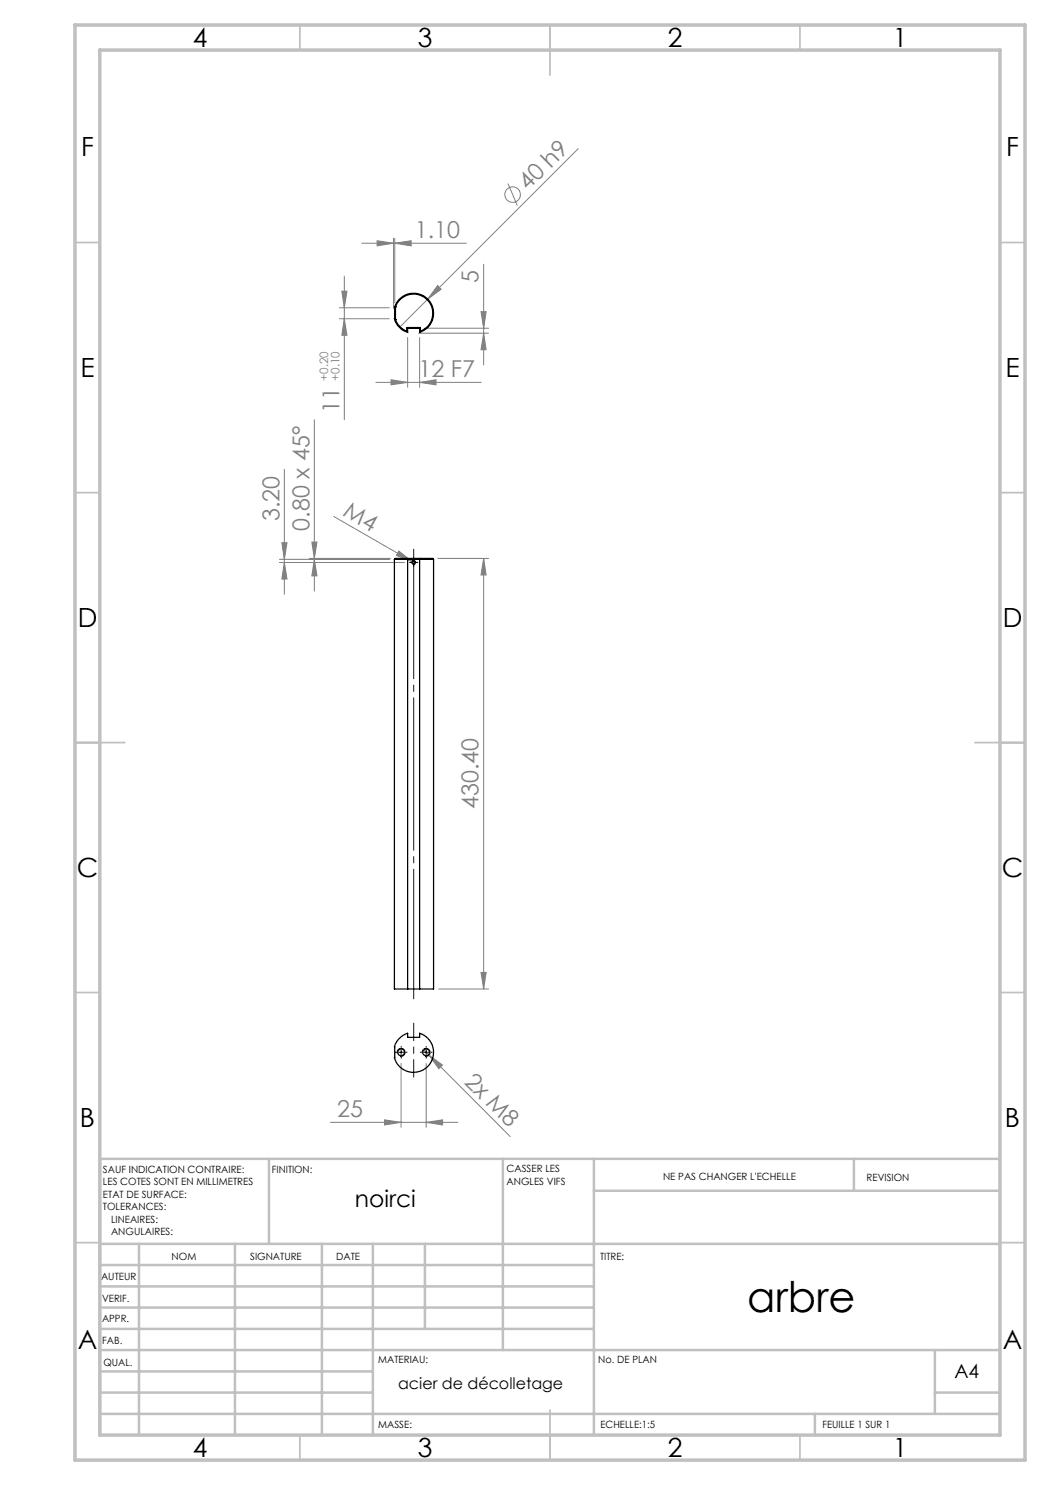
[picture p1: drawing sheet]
<svg xmlns="http://www.w3.org/2000/svg" width="210mm" height="297mm" viewBox="0 0 210 297" stroke-linecap="round" stroke-linejoin="round" font-family="sans-serif">
<g fill="none" stroke="#808080" stroke-width=".2">
<path d="M101.6 36.7l1.9 4.4M115.6 29.7l-35.7 35.8M68.4 58.2h1l-.5 3.4zM68.9 55.2v28.8M72.4 48.6h20.9M75.4 48.2l3.3 .4-3.3 .6zM78.7 47.7v14M79 48.6l3.2-.4v1zM79 47.7v12.9M87.5 57.1l.7 .8-2.7 1.9zM96.7 52.8v20.2M67.9 63.7h10"/>
<path d="M67.9 61.6h10M68.9 63.7l.5 3.4h-1zM75.2 76.5h21.1M78.2 75.9l3.3 .6-3.3 .5zM81.5 67.5v10M83.7 66.6h14M83.9 76.5l3.3-.6v1.1zM83.9 67.5v10M84.9 65.6h12.8M96.2 62.3h1l-.5 3.3zM96.7 66.6l.5 3.4h-1zM56.9 93.9v24.9"/>
<path d="M62.9 84v34.2M55.9 111.9h22M55.9 112.5h25M56.4 108.5h1l-.5 3.4zM56.9 112.5l.5 3.3h-1zM61.9 111.7h16.2M62.4 108.4h1l-.5 3.3zM62.9 111.9l.5 3.3h-1zM66.7 103.3l15.7 9M79.8 110.2l2.6 2.1-3.1-1.2zM82.4 112.3l.7 .4M87.6 111.7h10.1"/>
<path d="M96.7 111.7v86.1M96.7 111.7l.5 3.3h-1zM87.7 197.8h10M96.2 194.5h1l-.5 3.3zM80.2 212.7v12.8M84.7 209.9l1.1 1.1M85.2 212.7v12.8M85.8 211l2.7 2-.7 .7zM85.8 211l16.3 16.3M66.1 224.5h25.5M76.9 224l3.3 .5-3.3 .5zM85.2 224.5l3.3-.5v1z"/>
<circle cx="102.5" cy="38.9" r="1.57"/>
</g>
<path d="M82.2 112.5h1M82.3 112.6a.4 .4 0 0 1 .4-.5 .4 .4 0 0 1 .4 .4 .4 .4 0 0 1-.5 .4M82.7 112v1M79.4 210.7a.8 .8 0 0 1 .7-1 .8 .8 0 0 1 .9 .8 .8 .8 0 0 1-1 .7M79.7 210.5h1M80.2 210v1M84.5 210.7a.79 .79 0 0 1 .7-1 .79 .79 0 0 1 .8 .8 .79 .79 0 0 1-1 .7M84.7 210.5h1M85.2 210v1" fill="none" stroke="#000" stroke-width=".2"/>
<path d="M82.2 112.5h-.3M82.7 112v-.3M82.7 113v.3M83.2 112.5h.4M79.2 210.5h-.1M80.2 209.5v-.2M80.2 211.5v.1M81.2 210.5h.2M84.2 210.5h-.1M85.2 209.5v-.2M85.2 211.5v.1M86.2 210.5h.2" fill="none" stroke="#000" stroke-width=".2" stroke-dasharray="30.5 1.3 1.3 1.3"/>
<path d="M82.7 109.8v90" fill="none" stroke="#000" stroke-width=".2" stroke-dasharray="30.5 1.3 1.3 1.3" stroke-dashoffset="4.6"/>
<path d="M82.7 215.4v-10.8" fill="none" stroke="#000" stroke-width=".2" stroke-dasharray="30.5 1.3 1.3 1.3" stroke-dashoffset="27"/>
<g fill="none" stroke="#c0c0c0" stroke-width=".35">
<path d="M60 5v5M110 5v10M160 5v5M15 48.5h5M200 48.5h5M15 98.5h5M200 98.5h5M15 148.5h10M195 148.5h10M15 198.5h5M200 198.5h5M15 248.5h5"/>
<path d="M200 248.5h5M60 287v5M110 282v10M160 287v5"/>
</g>
<g fill="none" stroke="#c0c0c0" stroke-width=".5">
<path d="M53.8 231.8v17M100.6 231.8v38.2M118.8 231.8v55.2M118.8 238.2h81.2M170.8 231.8v6.4M200 231.8h-180v55.2M20 248.8h180M20 257.3h98.8M20 253h98.8M27.8 248.8v38.2M47 248.8v38.2M64.4 248.8v38.2"/>
<path d="M74.6 248.8v38.2M85 248.8v17M20 265.8h98.8M20 261.5h98.8M20 278.5h54.6M20 274.3h54.6M20 270h180M187 278.5h13M187 270v12.8M20 282.8h180M163 282.8v4.2"/>
</g>
<path d="M15 5h190v287h-190zM20 10h180v277h-180z" fill="none" stroke="#c0c0c0" stroke-width=".7"/>
<g fill="#808080">
<path d="M79.8 110.2l2.6 2.1-3.1-1.2z"/>
<path d="M87.5 57.1l.7 .8-2.7 1.9z"/>
<path d="M85.8 211l2.7 2-.7 .7z"/>
<path d="M83.9 76.5l3.3-.6v1.1zM78.2 75.9l3.3 .6-3.3 .5zM79 48.6l3.2-.4v1zM75.4 48.2l3.3 .4-3.3 .6zM85.2 224.5l3.3-.5v1zM76.9 224l3.3 .5-3.3 .5z"/>
<path d="M62.9 111.9l.5 3.3h-1zM62.4 108.4h1l-.5 3.3zM56.9 112.5l.5 3.3h-1zM56.4 108.5h1l-.5 3.4z"/>
<path d="M68.9 63.7l.5 3.4h-1zM68.4 58.2h1l-.5 3.4z"/>
<path d="M96.7 111.7l.5 3.3h-1zM96.2 194.5h1l-.5 3.3zM96.2 62.3h1l-.5 3.3zM96.7 66.6l.5 3.4h-1z"/>
</g>
<g fill="none" stroke="#000" stroke-width=".25">
<path d="M78.9 61.6a4 4 0 0 1 6.6-1.8 4 4 0 0 1-1.6 6.7M78.9 63.7a4 4 0 0 0 2.6 2.8M78.9 61.6h.1M78.9 63.7l.2 .2M78.9 63.7h.1M79 63.7l.1 .2M79 61.6v2.1M79.1 61.4h.1M79.1 61.4a3.8 3.8 0 0 1 6.3-1.5 3.8 3.8 0 0 1-1.3 6.3M79.1 63.9a3.9 3.9 0 0 0 2.3 2.3M79.1 63.9h.1M79.1 61.4v2.5"/>
<path d="M79.1 61.4l-.2 .2M79.1 61.4l-.1 .2M81.4 65.5h2.7M81.4 65.5v.7M81.4 66.2l.1 .3M81.4 65.5l.1 .1M81.5 65.6v.9M81.5 65.6h2.4M83.9 65.6v.9M84.1 65.5v.7M84.1 66.2l-.2 .3M84.1 65.5l-.2 .1"/>
<path d="M78.9 111.9v85.9h2.6M78.9 111.9h2.6M81.4 111.7h-2.3l-.2 .2M81.4 111.7l.1 .2M81.4 111.7h2.7M81.5 111.9v85.9M81.5 111.9h2.4M83.9 111.9h2.8M83.9 111.9v85.9M84.1 111.7h1.2a1.59 1.59 0 0 1 1.4 .2M84.1 111.7l-.2 .2M86.7 111.9v85.9h-2.8"/>
<path d="M81.5 197.8h2.4M79.9 207.7l.7-.6 .9-.4v.8h2.4v-.8a4 4 0 0 1 1.6 6.6 4 4 0 0 1-6.6-1.7v-2.2l.4-.9z"/>
<circle cx="82.7" cy="112.5" r=".34"/>
<circle cx="80.2" cy="210.5" r=".68"/>
<circle cx="85.2" cy="210.5" r=".68"/>
</g>
<text font-size="8.5" x="149.4" y="262.4">arbre</text>
<g font-size="5.3">
<text x="38.5" y="9.5">4</text>
<text x="83.5" y="9.5">3</text>
<text x="133.6" y="9.5">2</text>
<text x="178.6" y="9.5">1</text>
<text x="16.2" y="31.2">F</text>
<text x="201.2" y="31.2">F</text>
<text x="16.1" y="75.5">E</text>
<text x="201.1" y="75.5">E</text>
<text x="15.5" y="125.5">D</text>
<text x="200.5" y="125.5">D</text>
<text x="15.4" y="175.5">C</text>
<text x="200.4" y="175.5">C</text>
<text x="16" y="225.5">B</text>
<text x="201" y="225.5">B</text>
<text x="15.5" y="269.7">A</text>
<text x="200.5" y="269.7">A</text>
<text x="38.5" y="291.5">4</text>
<text x="83.5" y="291.5">3</text>
<text x="133.6" y="291.5">2</text>
<text x="178.6" y="291.5">1</text>
</g>
<g font-size="4.7" fill="#808080">
<text x="105.6" y="38.3" transform="rotate(-45 105.6 38.3)">40 h9</text>
<text x="83" y="47.6">1.10</text>
<text x="95.7" y="56.7" transform="rotate(-90 95.7 56.7)">5</text>
<text x="83.7" y="75.4">12 F7</text>
<text x="67.9" y="82.7" transform="rotate(-90 67.9 82.7)">11</text>
<text x="55.9" y="104.2" transform="rotate(-90 55.9 104.2)">3.20</text>
<text x="61.9" y="106.1" transform="rotate(-90 61.9 106.1)">0.80 x 45°</text>
<text x="68.4" y="103.1" transform="rotate(30 68.4 103.1)">M4</text>
<text x="95.7" y="161.8" transform="rotate(-90 95.7 161.8)">430.40</text>
<text x="92.7" y="216.5" transform="rotate(45 92.7 216.5)">2x M8</text>
<text x="67.4" y="223.4">25</text>
</g>
<text font-size="4.7" x="71" y="241.4">noirci</text>
<text font-size="3.9" x="190.9" y="275.5">A4</text>
<text font-size="3.2" x="79.6" y="277.9">acier de décolletage</text>
<g font-size="2.3" fill="#808080">
<text x="65.7" y="76.2" transform="rotate(-90 65.7 76.2)">+0.20</text>
<text x="67.9" y="76.2" transform="rotate(-90 67.9 76.2)">+0.10</text>
</g>
<g font-size="2">
<text x="20.6" y="234.6">SAUF INDICATION CONTRAIRE:</text>
<text x="20.6" y="237.1">LES COTES SONT EN MILLIMETRES</text>
<text x="20.6" y="239.6">ETAT DE SURFACE:</text>
<text x="54.4" y="234.6">FINITION:</text>
<text x="101.3" y="234.5">CASSER LES</text>
<text x="101.3" y="237">ANGLES VIFS</text>
<text x="132.6" y="236">NE PAS CHANGER L'ECHELLE</text>
<text x="173.3" y="236.2">REVISION</text>
<text x="20.6" y="242.1">TOLERANCES:</text>
<text x="22.2" y="244.6">LINEAIRES:</text>
<text x="22.2" y="247.1">ANGULAIRES:</text>
<text x="34.3" y="252">NOM</text>
<text x="50" y="251.9">SIGNATURE</text>
<text x="67.2" y="251.9">DATE</text>
<text x="120" y="251.9">TITRE:</text>
<text x="20.2" y="256.1">AUTEUR</text>
<text x="20.4" y="260.3">VERIF.</text>
<text x="20.4" y="264.4">APPR.</text>
<text x="20.5" y="268.8">FAB.</text>
<text x="20.7" y="273.1">QUAL.</text>
<text x="75.7" y="272.5">MATERIAU:</text>
<text x="119.6" y="272.5">No. DE PLAN</text>
<text x="75.6" y="285.5">MASSE:</text>
<text x="120.1" y="285.6">ECHELLE:1:5</text>
<text x="164.5" y="285.6">FEUILLE 1 SUR 1</text>
</g>
</svg>
